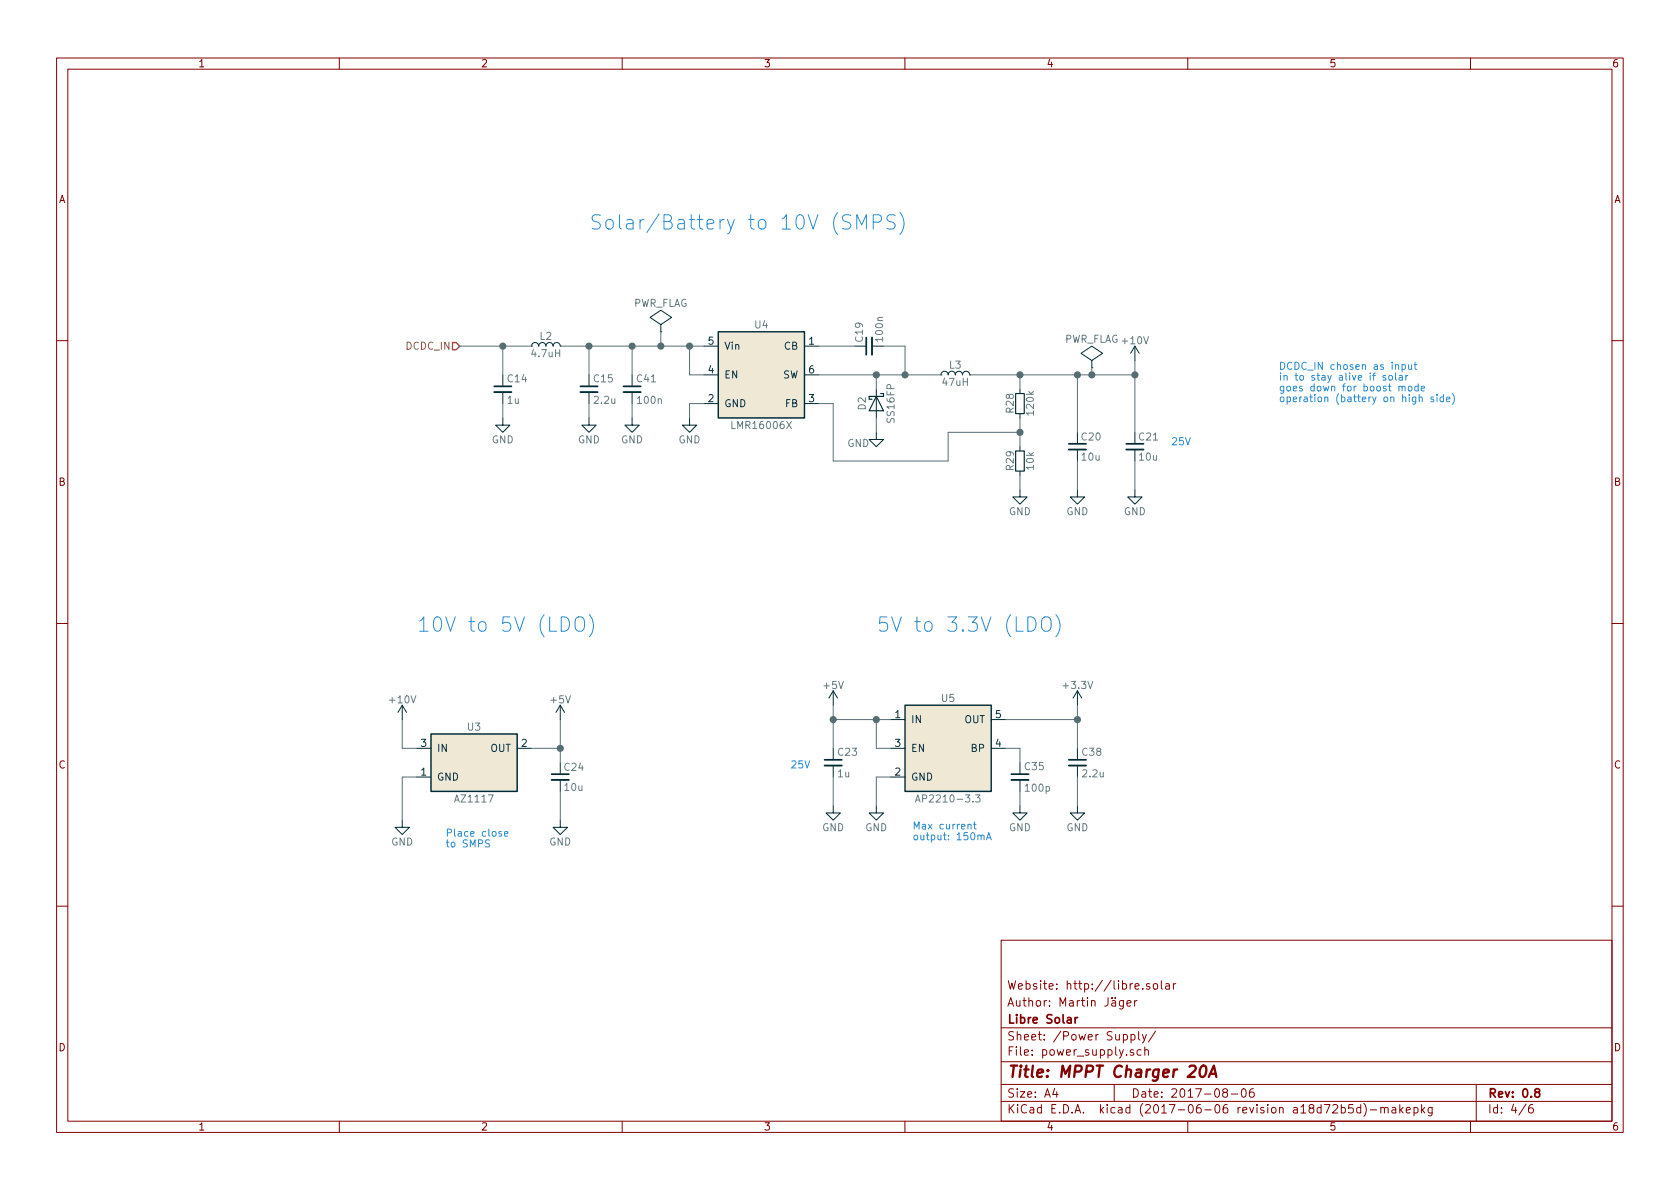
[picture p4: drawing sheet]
EESchema Schematic File Version 2
LIBS:MPPT_charger_20A-rescue
LIBS:LibreSolar
LIBS:IEC-60617
LIBS:power
LIBS:device
LIBS:regul
LIBS:switches
LIBS:conn
LIBS:logo
LIBS:mechanical
LIBS:MPPT_charger_20A-cache
EELAYER 26 0
EELAYER END
$Descr A4 11693 8268
encoding utf-8
Sheet 4 6
Title "MPPT Charger 20A"
Date "2017-08-06"
Rev "0.8"
Comp "Libre Solar"
Comment1 "Author: Martin Jäger"
Comment2 "Website: http://libre.solar"
Comment3 ""
Comment4 ""
$EndDescr
$Comp
L GND #PWR036
U 1 1
P 7500 5600
F 0 "#PWR036" H 7500 5350 50  0001 C CNN
F 1 "GND" H 7500 5450 50  0000 C CNN
F 2 "" H 7500 5600 50  0000 C CNN
F 3 "" H 7500 5600 50  0000 C CNN
	1    7500 5600
	1    0    0    -1  
$EndComp
$Comp
L GND #PWR037
U 1 1
P 7100 5600
F 0 "#PWR037" H 7100 5350 50  0001 C CNN
F 1 "GND" H 7100 5450 50  0000 C CNN
F 2 "" H 7100 5600 50  0000 C CNN
F 3 "" H 7100 5600 50  0000 C CNN
	1    7100 5600
	1    0    0    -1  
$EndComp
$Comp
L GND #PWR038
U 1 1
P 5800 5600
F 0 "#PWR038" H 5800 5350 50  0001 C CNN
F 1 "GND" H 5800 5450 50  0000 C CNN
F 2 "" H 5800 5600 50  0000 C CNN
F 3 "" H 5800 5600 50  0000 C CNN
	1    5800 5600
	1    0    0    -1  
$EndComp
$Comp
L GND #PWR039
U 1 1
P 7900 3400
F 0 "#PWR039" H 7900 3150 50  0001 C CNN
F 1 "GND" H 7900 3250 50  0000 C CNN
F 2 "" H 7900 3400 50  0000 C CNN
F 3 "" H 7900 3400 50  0000 C CNN
	1    7900 3400
	1    0    0    -1  
$EndComp
$Comp
L GND #PWR040
U 1 1
P 7500 3400
F 0 "#PWR040" H 7500 3150 50  0001 C CNN
F 1 "GND" H 7500 3250 50  0000 C CNN
F 2 "" H 7500 3400 50  0000 C CNN
F 3 "" H 7500 3400 50  0000 C CNN
	1    7500 3400
	1    0    0    -1  
$EndComp
$Comp
L GND #PWR041
U 1 1
P 7100 3400
F 0 "#PWR041" H 7100 3150 50  0001 C CNN
F 1 "GND" H 7100 3250 50  0000 C CNN
F 2 "" H 7100 3400 50  0000 C CNN
F 3 "" H 7100 3400 50  0000 C CNN
	1    7100 3400
	1    0    0    -1  
$EndComp
$Comp
L GND #PWR042
U 1 1
P 6100 3000
F 0 "#PWR042" H 6100 2750 50  0001 C CNN
F 1 "GND" H 5975 2925 50  0000 C CNN
F 2 "" H 6100 3000 50  0000 C CNN
F 3 "" H 6100 3000 50  0000 C CNN
	1    6100 3000
	1    0    0    -1  
$EndComp
$Comp
L GND #PWR043
U 1 1
P 4100 2900
F 0 "#PWR043" H 4100 2650 50  0001 C CNN
F 1 "GND" H 4100 2750 50  0000 C CNN
F 2 "" H 4100 2900 50  0000 C CNN
F 3 "" H 4100 2900 50  0000 C CNN
	1    4100 2900
	1    0    0    -1  
$EndComp
$Comp
L GND #PWR044
U 1 1
P 4800 2900
F 0 "#PWR044" H 4800 2650 50  0001 C CNN
F 1 "GND" H 4800 2750 50  0000 C CNN
F 2 "" H 4800 2900 50  0000 C CNN
F 3 "" H 4800 2900 50  0000 C CNN
	1    4800 2900
	1    0    0    -1  
$EndComp
$Comp
L GND #PWR045
U 1 1
P 3500 2900
F 0 "#PWR045" H 3500 2650 50  0001 C CNN
F 1 "GND" H 3500 2750 50  0000 C CNN
F 2 "" H 3500 2900 50  0000 C CNN
F 3 "" H 3500 2900 50  0000 C CNN
	1    3500 2900
	1    0    0    -1  
$EndComp
$Comp
L +3.3V #PWR046
U 1 1
P 7500 4900
F 0 "#PWR046" H 7500 4750 50  0001 C CNN
F 1 "+3.3V" H 7500 5040 50  0000 C CNN
F 2 "" H 7500 4900 50  0000 C CNN
F 3 "" H 7500 4900 50  0000 C CNN
	1    7500 4900
	1    0    0    -1  
$EndComp
$Comp
L R R29
U 1 1
P 7100 3200
F 0 "R29" V 7030 3200 50  0000 C CNN
F 1 "10k" V 7170 3200 50  0000 C CNN
F 2 "LibreSolar:R_0603_1608" H 7100 3200 50  0001 C CNN
F 3 "" H 7100 3200 50  0000 C CNN
F 4 "Yageo" H 1400 200 50  0001 C CNN "Manufacturer"
F 5 "RC0603FR-07150KL" H 1400 200 50  0001 C CNN "PartNumber"
F 6 "" H 1400 200 50  0001 C CNN "SPR"
F 7 "" H 1400 200 50  0001 C CNN "SPN"
F 8 "" H 1400 200 50  0001 C CNN "SPURL"
	1    7100 3200
	1    0    0    -1  
$EndComp
$Comp
L C C23
U 1 1
P 5800 5300
F 0 "C23" H 5825 5375 50  0000 L CNN
F 1 "1u" H 5825 5225 50  0000 L CNN
F 2 "LibreSolar:C_0603_1608" H 5800 5100 50  0001 C CNN
F 3 "" H 5825 5375 50  0000 C CNN
F 4 "Murata" H -2200 2550 50  0001 C CNN "Manufacturer"
F 5 "GRM188R61E105KA12D" H -2200 2550 50  0001 C CNN "PartNumber"
F 6 "" H -2200 2550 50  0001 C CNN "SPR"
F 7 "" H -2200 2550 50  0001 C CNN "SPN"
F 8 "" H -2200 2550 50  0001 C CNN "SPURL"
F 9 "25V" H 0   0   60  0001 C CNN "Remarks"
	1    5800 5300
	1    0    0    -1  
$EndComp
$Comp
L C C21
U 1 1
P 7900 3100
F 0 "C21" H 7920 3170 50  0000 L CNN
F 1 "10u" H 7920 3030 50  0000 L CNN
F 2 "LibreSolar:C_0805_2012" H 7900 3100 50  0001 C CNN
F 3 "" H 7900 3100 50  0000 C CNN
F 4 "Murata" H 1400 250 50  0001 C CNN "Manufacturer"
F 5 "GRM21BR61E106KA73L" H 1400 250 50  0001 C CNN "PartNumber"
F 6 "" H 1400 250 50  0001 C CNN "SPR"
F 7 "" H 1400 250 50  0001 C CNN "SPN"
F 8 "" H 1400 250 50  0001 C CNN "SPURL"
	1    7900 3100
	1    0    0    -1  
$EndComp
$Comp
L C C20
U 1 1
P 7500 3100
F 0 "C20" H 7520 3170 50  0000 L CNN
F 1 "10u" H 7520 3030 50  0000 L CNN
F 2 "LibreSolar:C_0805_2012" H 7500 3100 50  0001 C CNN
F 3 "" H 7500 3100 50  0000 C CNN
F 4 "Murata" H 1400 250 50  0001 C CNN "Manufacturer"
F 5 "GRM21BR61E106KA73L" H 1400 250 50  0001 C CNN "PartNumber"
F 6 "" H 1400 250 50  0001 C CNN "SPR"
F 7 "" H 1400 250 50  0001 C CNN "SPN"
F 8 "" H 1400 250 50  0001 C CNN "SPURL"
	1    7500 3100
	1    0    0    -1  
$EndComp
$Comp
L R R28
U 1 1
P 7100 2800
F 0 "R28" V 7030 2800 50  0000 C CNN
F 1 "120k" V 7170 2800 50  0000 C CNN
F 2 "LibreSolar:R_0603_1608" H 7100 2800 50  0001 C CNN
F 3 "" H 7100 2800 50  0000 C CNN
F 4 "Yageo" H 1400 200 50  0001 C CNN "Manufacturer"
F 5 "RC0603FR-07120KL" H 1400 200 50  0001 C CNN "PartNumber"
	1    7100 2800
	1    0    0    -1  
$EndComp
$Comp
L D_Schottky D2
U 1 1
P 6100 2800
F 0 "D2" H 6100 2900 50  0000 C CNN
F 1 "SS16FP" H 6100 2700 50  0000 C CNN
F 2 "Diodes_SMD:D_PowerDI-123" V 6100 2800 50  0001 C CNN
F 3 "" V 6100 2800 50  0000 C CNN
F 4 "Diodes Inc." H 1400 200 50  0001 C CNN "Manufacturer"
F 5 "SS16FP" H 1400 200 50  0001 C CNN "PartNumber"
F 6 "DFLS160-7" H 6100 2800 60  0001 C CNN "ALT"
	1    6100 2800
	0    -1   1    0   
$EndComp
$Comp
L C C19
U 1 1
P 6050 2400
F 0 "C19" H 6070 2470 50  0000 L CNN
F 1 "100n" H 6070 2330 50  0000 L CNN
F 2 "LibreSolar:C_0603_1608" H 6050 2400 50  0001 C CNN
F 3 "" H 6050 2400 50  0000 C CNN
F 4 "Murata" H 1400 200 50  0001 C CNN "Manufacturer"
F 5 "GRM188R71H104KA93D" H 1400 200 50  0001 C CNN "PartNumber"
F 6 "" H 1400 200 50  0001 C CNN "SPR"
F 7 "" H 1400 200 50  0001 C CNN "SPN"
F 8 "" H 1400 200 50  0001 C CNN "SPURL"
	1    6050 2400
	0    -1   -1   0   
$EndComp
$Comp
L C C14
U 1 1
P 3500 2700
F 0 "C14" H 3525 2775 50  0000 L CNN
F 1 "1u" H 3525 2625 50  0000 L CNN
F 2 "LibreSolar:C_0805_2012" H 3500 2500 50  0001 C CNN
F 3 "" H 3525 2775 50  0000 C CNN
F 4 "Murata" H 1100 -50 50  0001 C CNN "Manufacturer"
F 5 "GRJ21BC72A105KE11L" H 1100 -50 50  0001 C CNN "PartNumber"
F 6 "" H 1100 -50 50  0001 C CNN "SPR"
F 7 "" H 1100 -50 50  0001 C CNN "SPN"
F 8 "" H 1100 -50 50  0001 C CNN "SPURL"
F 9 "100V, X7S" H 0   0   60  0001 C CNN "Comment"
	1    3500 2700
	1    0    0    -1  
$EndComp
$Comp
L C C15
U 1 1
P 4100 2700
F 0 "C15" H 4125 2775 50  0000 L CNN
F 1 "2.2u" H 4125 2625 50  0000 L CNN
F 2 "LibreSolar:C_1210_3225" H 4100 2500 50  0001 C CNN
F 3 "" H 4125 2775 50  0000 C CNN
F 4 "Murata" H 1100 -50 50  0001 C CNN "Manufacturer"
F 5 "GRM31CR72A225KA73L" H 1100 -50 50  0001 C CNN "PartNumber"
F 6 "100V, X7R" H 0   0   60  0001 C CNN "Comment"
F 7 "TY HMK325B7225KN-T" H 0   0   60  0001 C CNN "Alternative"
	1    4100 2700
	1    0    0    -1  
$EndComp
$Comp
L L L2
U 1 1
P 3800 2400
F 0 "L2" H 3800 2470 50  0000 C CNN
F 1 "4.7uH" H 3800 2350 50  0000 C CNN
F 2 "Inductors_SMD:L_0805" V 3800 2400 50  0001 C CNN
F 3 "" V 3800 2400 50  0000 C CNN
F 4 "Murata" H 1100 200 50  0001 C CNN "Manufacturer"
F 5 "LQM21PN4R7NGRD" H 1100 200 50  0001 C CNN "PartNumber"
F 6 "" H 1100 200 50  0001 C CNN "SPR"
F 7 "" H 1100 200 50  0001 C CNN "SPN"
F 8 "" H 1100 200 50  0001 C CNN "SPURL"
	1    3800 2400
	1    0    0    -1  
$EndComp
$Comp
L C C35
U 1 1
P 7100 5400
F 0 "C35" H 7125 5475 50  0000 L CNN
F 1 "100p" H 7125 5325 50  0000 L CNN
F 2 "LibreSolar:C_0603_1608" H 7100 5200 50  0001 C CNN
F 3 "" H 7125 5475 50  0000 C CNN
F 4 "Murata" H -2250 2600 50  0001 C CNN "Manufacturer"
F 5 "GRM1885C2A101JA01D" H -2250 2600 50  0001 C CNN "PartNumber"
F 6 "" H -2250 2600 50  0001 C CNN "SPR"
F 7 "" H -2250 2600 50  0001 C CNN "SPN"
F 8 "" H -2250 2600 50  0001 C CNN "SPURL"
	1    7100 5400
	1    0    0    -1  
$EndComp
$Comp
L C C38
U 1 1
P 7500 5300
F 0 "C38" H 7525 5375 50  0000 L CNN
F 1 "2.2u" H 7525 5225 50  0000 L CNN
F 2 "LibreSolar:C_0603_1608" H 7500 5100 50  0001 C CNN
F 3 "" H 7525 5375 50  0000 C CNN
F 4 "Murata" H -2250 2500 50  0001 C CNN "Manufacturer"
F 5 "GRM188R60J225KE19D" H -2250 2500 50  0001 C CNN "PartNumber"
F 6 "" H -2250 2500 50  0001 C CNN "SPR"
F 7 "" H -2250 2500 50  0001 C CNN "SPN"
F 8 "" H -2250 2500 50  0001 C CNN "SPURL"
	1    7500 5300
	1    0    0    -1  
$EndComp
$Comp
L L L3
U 1 1
P 6650 2600
F 0 "L3" H 6650 2670 50  0000 C CNN
F 1 "47uH" H 6650 2550 50  0000 C CNN
F 2 "LibreSolar:L_Wuerth_WE-TPC-58xx" V 6650 2600 50  0001 C CNN
F 3 "" V 6650 2600 50  0000 C CNN
F 4 "Bourns" H 6650 2600 60  0001 C CNN "Manufacturer"
F 5 "SRR5028-470Y" H 6650 2600 60  0001 C CNN "PartNumber"
F 6 "WE-TPC-5828 744053470" H 6650 2600 60  0001 C CNN "Alternative"
	1    6650 2600
	1    0    0    -1  
$EndComp
$Comp
L LMR16006 U4
U 1 1
P 5300 2600
F 0 "U4" H 5300 2950 50  0000 C CNN
F 1 "LMR16006X" H 5300 2250 50  0000 C CNN
F 2 "LibreSolar:SOT-23-6" H 5300 2150 50  0001 C CNN
F 3 "" H 4900 3000 50  0000 C CNN
F 4 "Texas Instruments" H 1400 250 50  0001 C CNN "Manufacturer"
F 5 "LMR16006X" H 1400 250 50  0001 C CNN "PartNumber"
	1    5300 2600
	1    0    0    -1  
$EndComp
$Comp
L AP2210-3.3 U5
U 1 1
P 6600 5200
F 0 "U5" H 6600 5550 50  0000 C CNN
F 1 "AP2210-3.3" H 6600 4850 50  0000 C CNN
F 2 "LibreSolar:SOT-23-5" H 6600 4700 50  0001 C CNN
F 3 "" H 6600 5200 50  0000 C CNN
F 4 "Diodes Inc." H -2250 2650 50  0001 C CNN "Manufacturer"
F 5 "AP2210K-3.3TRG1" H -2250 2650 50  0001 C CNN "PartNumber"
F 6 "MIC5225" H 6600 5200 60  0001 C CNN "ALT"
	1    6600 5200
	1    0    0    -1  
$EndComp
$Comp
L GND #PWR047
U 1 1
P 6100 5600
F 0 "#PWR047" H 6100 5350 50  0001 C CNN
F 1 "GND" H 6100 5450 50  0000 C CNN
F 2 "" H 6100 5600 50  0000 C CNN
F 3 "" H 6100 5600 50  0000 C CNN
	1    6100 5600
	1    0    0    -1  
$EndComp
$Comp
L +5V #PWR048
U 1 1
P 5800 4900
F 0 "#PWR048" H 5800 4750 50  0001 C CNN
F 1 "+5V" H 5800 5040 50  0000 C CNN
F 2 "" H 5800 4900 50  0000 C CNN
F 3 "" H 5800 4900 50  0000 C CNN
	1    5800 4900
	1    0    0    -1  
$EndComp
$Comp
L PWR_FLAG #FLG049
U 1 1
P 7600 2550
F 0 "#FLG049" H 7600 2500 50  0001 C CNN
F 1 "PWR_FLAG" H 7600 2750 50  0000 C CNN
F 2 "" H 7600 2550 50  0000 C CNN
F 3 "" H 7600 2550 50  0000 C CNN
	1    7600 2550
	1    0    0    -1  
$EndComp
$Comp
L PWR_FLAG #FLG050
U 1 1
P 4600 2300
F 0 "#FLG050" H 4600 2250 50  0001 C CNN
F 1 "PWR_FLAG" H 4600 2500 50  0000 C CNN
F 2 "" H 4600 2300 50  0000 C CNN
F 3 "" H 4600 2300 50  0000 C CNN
	1    4600 2300
	1    0    0    -1  
$EndComp
Text Notes 6350 5850 0    50   ~ 0
Max current \noutput: 150mA
Text Notes 5500 5350 0    50   ~ 0
25V
Text Notes 8150 3100 0    50   ~ 0
25V
Text HLabel 3200 2400 0    50   Input ~ 0
DCDC_IN
Wire Wire Line
	7000 5000 7500 5000
Wire Wire Line
	7500 4900 7500 5200
Wire Wire Line
	6750 2600 7900 2600
Wire Wire Line
	5800 5000 6200 5000
Wire Wire Line
	7100 2600 7100 2700
Wire Wire Line
	7500 2600 7500 3000
Wire Wire Line
	5800 4900 5800 5200
Wire Wire Line
	3500 2400 3500 2600
Wire Wire Line
	6100 2900 6100 3000
Wire Wire Line
	4800 2800 4800 2900
Wire Wire Line
	7100 3400 7100 3300
Wire Wire Line
	7500 3200 7500 3400
Wire Wire Line
	7500 5600 7500 5400
Wire Wire Line
	5800 5600 5800 5400
Wire Wire Line
	3500 2900 3500 2800
Wire Wire Line
	4100 2900 4100 2800
Wire Wire Line
	7900 3200 7900 3400
Wire Wire Line
	7100 5500 7100 5600
Wire Wire Line
	7100 2900 7100 3100
Wire Wire Line
	5700 2800 5800 2800
Wire Wire Line
	5800 2800 5800 3200
Wire Wire Line
	5700 2400 5950 2400
Wire Wire Line
	5700 2600 6550 2600
Wire Wire Line
	6100 2700 6100 2600
Wire Wire Line
	6150 2400 6300 2400
Wire Wire Line
	6300 2400 6300 2600
Wire Wire Line
	3900 2400 4900 2400
Wire Wire Line
	4100 2600 4100 2400
Wire Wire Line
	4900 2600 4800 2600
Wire Wire Line
	4800 2600 4800 2400
Wire Wire Line
	7900 2500 7900 3000
Wire Wire Line
	4800 2800 4900 2800
Wire Wire Line
	7000 5200 7100 5200
Wire Wire Line
	7100 5200 7100 5300
Wire Wire Line
	7600 2550 7600 2600
Wire Wire Line
	4600 2300 4600 2400
Connection ~ 7500 5000
Connection ~ 7100 2600
Connection ~ 3500 2400
Connection ~ 7100 3000
Connection ~ 6100 2600
Connection ~ 6300 2600
Connection ~ 4100 2400
Connection ~ 4800 2400
Connection ~ 7500 2600
Connection ~ 7900 2600
Connection ~ 5800 5000
Connection ~ 7600 2600
Connection ~ 4600 2400
Text Notes 4100 1600 0    100  ~ 0
Solar/Battery to 10V (SMPS)
Text Notes 6100 4400 0    100  ~ 0
5V to 3.3V (LDO)
$Comp
L GND #PWR051
U 1 1
P 4400 2900
F 0 "#PWR051" H 4400 2650 50  0001 C CNN
F 1 "GND" H 4400 2750 50  0000 C CNN
F 2 "" H 4400 2900 50  0000 C CNN
F 3 "" H 4400 2900 50  0000 C CNN
	1    4400 2900
	1    0    0    -1  
$EndComp
$Comp
L C C41
U 1 1
P 4400 2700
F 0 "C41" H 4425 2775 50  0000 L CNN
F 1 "100n" H 4425 2625 50  0000 L CNN
F 2 "LibreSolar:C_0603_1608" H 4400 2500 50  0001 C CNN
F 3 "" H 4425 2775 50  0000 C CNN
F 4 "Murata" H 3000 -2800 50  0001 C CNN "Manufacturer"
F 5 "GRM188R71H104KA93D" H 3000 -2800 50  0001 C CNN "PartNumber"
F 6 "" H 3000 -2800 50  0001 C CNN "SPR"
F 7 "" H 3000 -2800 50  0001 C CNN "SPN"
F 8 "" H 3000 -2800 50  0001 C CNN "SPURL"
	1    4400 2700
	1    0    0    -1  
$EndComp
Wire Wire Line
	4400 2400 4400 2600
Wire Wire Line
	4400 2900 4400 2800
Connection ~ 4400 2400
Wire Wire Line
	5800 3200 6600 3200
Wire Wire Line
	6600 3200 6600 3000
Wire Wire Line
	6600 3000 7100 3000
Wire Wire Line
	6200 5200 6100 5200
Wire Wire Line
	6200 5400 6100 5400
Wire Wire Line
	6100 5400 6100 5600
Wire Wire Line
	6100 5200 6100 5000
Connection ~ 6100 5000
Wire Wire Line
	3200 2400 3700 2400
$Comp
L +10V #PWR052
U 1 1
P 7900 2500
F 0 "#PWR052" H 7900 2350 50  0001 C CNN
F 1 "+10V" H 7900 2640 50  0000 C CNN
F 2 "" H 7900 2500 50  0000 C CNN
F 3 "" H 7900 2500 50  0000 C CNN
	1    7900 2500
	1    0    0    -1  
$EndComp
$Comp
L AZ1117 U3
U 1 1
P 3300 5300
F 0 "U3" H 3300 5550 50  0000 C CNN
F 1 "AZ1117" H 3300 5050 50  0000 C CNN
F 2 "TO_SOT_Packages_SMD:SOT-223-3Lead_TabPin2" H 3300 4900 50  0001 C CNN
F 3 "" H 3300 5300 50  0000 C CNN
F 4 "Diodes Inc." H 0   0   60  0001 C CNN "Manufacturer"
F 5 "AZ1117EH-5.0TRG1" H 0   0   60  0001 C CNN "PartNumber"
	1    3300 5300
	1    0    0    -1  
$EndComp
$Comp
L GND #PWR053
U 1 1
P 2800 5700
F 0 "#PWR053" H 2800 5450 50  0001 C CNN
F 1 "GND" H 2800 5550 50  0000 C CNN
F 2 "" H 2800 5700 50  0000 C CNN
F 3 "" H 2800 5700 50  0000 C CNN
	1    2800 5700
	1    0    0    -1  
$EndComp
$Comp
L C C24
U 1 1
P 3900 5400
F 0 "C24" H 3920 5470 50  0000 L CNN
F 1 "10u" H 3920 5330 50  0000 L CNN
F 2 "LibreSolar:C_0805_2012" H 3900 5400 50  0001 C CNN
F 3 "" H 3900 5400 50  0000 C CNN
F 4 "Murata" H -2600 2550 50  0001 C CNN "Manufacturer"
F 5 "GRM21BR61E106KA73L" H -2600 2550 50  0001 C CNN "PartNumber"
	1    3900 5400
	1    0    0    -1  
$EndComp
$Comp
L GND #PWR054
U 1 1
P 3900 5700
F 0 "#PWR054" H 3900 5450 50  0001 C CNN
F 1 "GND" H 3900 5550 50  0000 C CNN
F 2 "" H 3900 5700 50  0000 C CNN
F 3 "" H 3900 5700 50  0000 C CNN
	1    3900 5700
	1    0    0    -1  
$EndComp
Wire Wire Line
	2800 5700 2800 5400
Wire Wire Line
	2800 5400 2900 5400
Wire Wire Line
	2900 5200 2800 5200
Wire Wire Line
	2800 5200 2800 5000
Wire Wire Line
	3700 5200 3900 5200
Wire Wire Line
	3900 5000 3900 5300
$Comp
L +5V #PWR055
U 1 1
P 3900 5000
F 0 "#PWR055" H 3900 4850 50  0001 C CNN
F 1 "+5V" H 3900 5140 50  0000 C CNN
F 2 "" H 3900 5000 50  0000 C CNN
F 3 "" H 3900 5000 50  0000 C CNN
	1    3900 5000
	1    0    0    -1  
$EndComp
Connection ~ 3900 5200
Wire Wire Line
	3900 5700 3900 5500
Text Notes 3100 5900 0    50   ~ 0
Place close\nto SMPS
Text Notes 2900 4400 0    100  ~ 0
10V to 5V (LDO)
Text Notes 8900 2800 0    50   ~ 0
DCDC_IN chosen as input\nin to stay alive if solar\ngoes down for boost mode\noperation (battery on high side)
$Comp
L +10V #PWR056
U 1 1
P 2800 5000
F 0 "#PWR056" H 2800 4850 50  0001 C CNN
F 1 "+10V" H 2800 5140 50  0000 C CNN
F 2 "" H 2800 5000 50  0000 C CNN
F 3 "" H 2800 5000 50  0000 C CNN
	1    2800 5000
	1    0    0    -1  
$EndComp
$EndSCHEMATC
